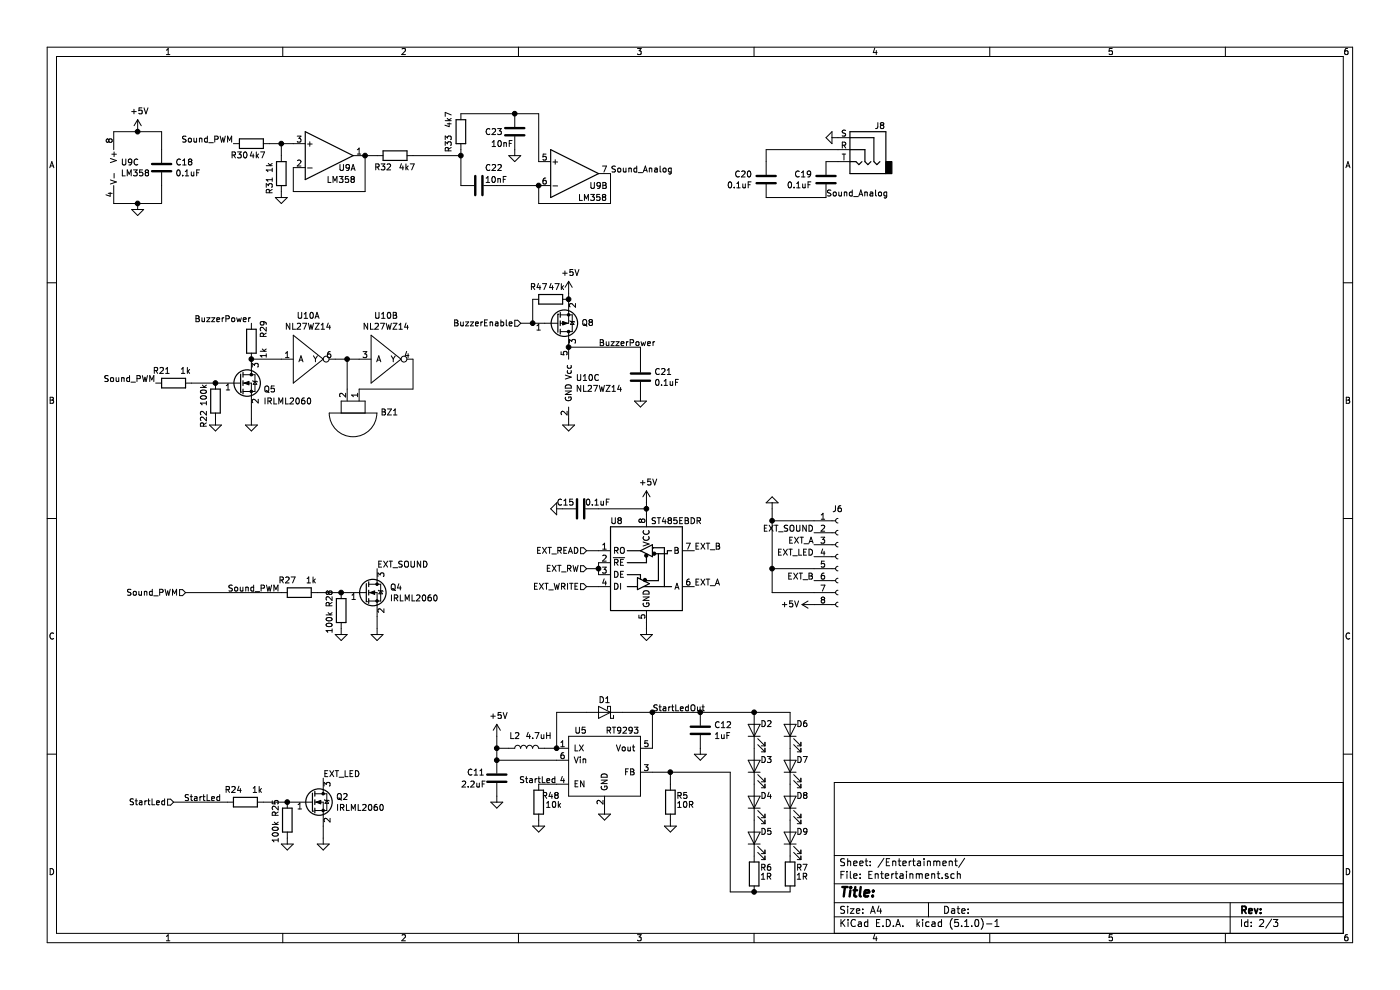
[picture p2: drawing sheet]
EESchema Schematic File Version 4
LIBS:button_v1-cache
EELAYER 29 0
EELAYER END
$Descr A4 11693 8268
encoding utf-8
Sheet 2 3
Title ""
Date ""
Rev ""
Comp ""
Comment1 ""
Comment2 ""
Comment3 ""
Comment4 ""
$EndDescr
$Comp
L Connector:Conn_01x08_Female J6
U 1 1
P 7000 4650
F 0 "J6" H 6950 5050 50  0000 L CNN
F 1 "Conn_01x08_Female" H 7028 4535 50  0001 L CNN
F 2 "Connector_RJ:RJ45_Amphenol_54602-x08_Horizontal" H 7000 4650 50  0001 C CNN
F 3 "~" H 7000 4650 50  0001 C CNN
	1    7000 4650
	1    0    0    -1  
$EndComp
Text Label 6800 4850 2    50   ~ 0
EXT_B
Text Label 6800 4550 2    50   ~ 0
EXT_A
Text Label 6800 4650 2    50   ~ 0
EXT_LED
$Comp
L power:GND #PWR054
U 1 1
P 6450 4250
F 0 "#PWR054" H 6450 4000 50  0001 C CNN
F 1 "GND" H 6455 4077 50  0001 C CNN
F 2 "" H 6450 4250 50  0001 C CNN
F 3 "" H 6450 4250 50  0001 C CNN
	1    6450 4250
	-1   0    0    1   
$EndComp
$Comp
L power:+5V #PWR055
U 1 1
P 6800 5050
F 0 "#PWR055" H 6800 4900 50  0001 C CNN
F 1 "+5V" V 6800 5250 50  0000 C CNN
F 2 "" H 6800 5050 50  0001 C CNN
F 3 "" H 6800 5050 50  0001 C CNN
	1    6800 5050
	0    -1   -1   0   
$EndComp
Wire Wire Line
	6800 4750 6450 4750
Connection ~ 6450 4750
Wire Wire Line
	6450 4950 6450 4750
Wire Wire Line
	6450 4350 6450 4750
Wire Wire Line
	6450 4250 6450 4350
Connection ~ 6450 4350
Wire Wire Line
	6800 4350 6450 4350
Text Label 6800 4450 2    50   ~ 0
EXT_SOUND
Wire Wire Line
	6800 4950 6450 4950
Wire Wire Line
	5400 5250 5400 5200
$Comp
L power:GND #PWR?
U 1 1
P 5400 5250
AR Path="/5D1B414A" Ref="#PWR?"  Part="1" 
AR Path="/5D3754B9/5D1B414A" Ref="#PWR043"  Part="1" 
F 0 "#PWR043" H 5400 5000 50  0001 C CNN
F 1 "GND" H 5405 5077 50  0001 C CNN
F 2 "" H 5400 5250 50  0001 C CNN
F 3 "" H 5400 5250 50  0001 C CNN
	1    5400 5250
	1    0    0    -1  
$EndComp
Text Label 5800 4600 0    50   ~ 0
EXT_B
Wire Wire Line
	5000 4800 5000 4750
$Comp
L power:+5V #PWR?
U 1 1
P 5400 4200
AR Path="/5D1B4155" Ref="#PWR?"  Part="1" 
AR Path="/5D3754B9/5D1B4155" Ref="#PWR042"  Part="1" 
F 0 "#PWR042" H 5400 4050 50  0001 C CNN
F 1 "+5V" H 5415 4373 50  0000 C CNN
F 2 "" H 5400 4200 50  0001 C CNN
F 3 "" H 5400 4200 50  0001 C CNN
	1    5400 4200
	1    0    0    -1  
$EndComp
Text Label 5800 4900 0    50   ~ 0
EXT_A
Wire Wire Line
	5400 4200 5400 4250
Wire Wire Line
	5400 4250 5400 4300
Connection ~ 5400 4250
Wire Wire Line
	5000 4250 5400 4250
$Comp
L power:GND #PWR?
U 1 1
P 4700 4250
AR Path="/5D1B4166" Ref="#PWR?"  Part="1" 
AR Path="/5D3754B9/5D1B4166" Ref="#PWR041"  Part="1" 
F 0 "#PWR041" H 4700 4000 50  0001 C CNN
F 1 "GND" H 4705 4077 50  0001 C CNN
F 2 "" H 4700 4250 50  0001 C CNN
F 3 "" H 4700 4250 50  0001 C CNN
	1    4700 4250
	0    1    1    0   
$EndComp
$Comp
L Device:C C?
U 1 1
P 4850 4250
AR Path="/5D1B416C" Ref="C?"  Part="1" 
AR Path="/5D3754B9/5D1B416C" Ref="C15"  Part="1" 
F 0 "C15" V 4900 4300 50  0000 L CNN
F 1 "0.1uF" V 4900 4000 50  0000 L CNN
F 2 "Capacitor_SMD:C_0805_2012Metric_Pad1.15x1.40mm_HandSolder" H 4888 4100 50  0001 C CNN
F 3 "~" H 4850 4250 50  0001 C CNN
	1    4850 4250
	0    -1   -1   0   
$EndComp
Text HLabel 4900 4600 0    50   Input ~ 0
EXT_READ
$Comp
L Interface_UART:ST485EBDR U?
U 1 1
P 5400 4700
AR Path="/5D1B415B" Ref="U?"  Part="1" 
AR Path="/5D3754B9/5D1B415B" Ref="U8"  Part="1" 
F 0 "U8" H 5150 5050 50  0000 C CNN
F 1 "ST485EBDR" H 5650 5050 50  0000 C CNN
F 2 "Package_SO:SOIC-8_3.9x4.9mm_P1.27mm" H 5400 3800 50  0001 C CNN
F 3 "http://www.st.com/resource/en/datasheet/st485eb.pdf" H 5400 4750 50  0001 C CNN
	1    5400 4700
	1    0    0    -1  
$EndComp
Wire Wire Line
	4900 4600 5000 4600
Text HLabel 4900 4750 0    50   Input ~ 0
EXT_RW
Wire Wire Line
	4900 4750 5000 4750
Connection ~ 5000 4750
Wire Wire Line
	5000 4750 5000 4700
Text HLabel 4900 4900 0    50   Input ~ 0
EXT_WRITE
Wire Wire Line
	4900 4900 5000 4900
$Comp
L Transistor_FET:IRLML2060 Q?
U 1 1
P 2600 6700
AR Path="/5D20EC08" Ref="Q?"  Part="1" 
AR Path="/5D3754B9/5D20EC08" Ref="Q2"  Part="1" 
F 0 "Q2" H 2806 6746 50  0000 L CNN
F 1 "IRLML2060" H 2806 6655 50  0000 L CNN
F 2 "Package_TO_SOT_SMD:SOT-23" H 2800 6625 50  0001 L CIN
F 3 "https://www.infineon.com/dgdl/irlml2060pbf.pdf?fileId=5546d462533600a401535664b7fb25ee" H 2600 6700 50  0001 L CNN
	1    2600 6700
	1    0    0    -1  
$EndComp
$Comp
L Device:R R?
U 1 1
P 2400 6850
AR Path="/5D20EC0E" Ref="R?"  Part="1" 
AR Path="/5D3754B9/5D20EC0E" Ref="R25"  Part="1" 
F 0 "R25" V 2300 6750 50  0000 C CNN
F 1 "100k" V 2300 6950 50  0000 C CNN
F 2 "Resistor_SMD:R_0805_2012Metric_Pad1.15x1.40mm_HandSolder" V 2330 6850 50  0001 C CNN
F 3 "~" H 2400 6850 50  0001 C CNN
	1    2400 6850
	1    0    0    1   
$EndComp
$Comp
L power:GND #PWR?
U 1 1
P 2400 7000
AR Path="/5D20EC14" Ref="#PWR?"  Part="1" 
AR Path="/5D3754B9/5D20EC14" Ref="#PWR046"  Part="1" 
F 0 "#PWR046" H 2400 6750 50  0001 C CNN
F 1 "GND" H 2405 6827 50  0001 C CNN
F 2 "" H 2400 7000 50  0001 C CNN
F 3 "" H 2400 7000 50  0001 C CNN
	1    2400 7000
	1    0    0    -1  
$EndComp
$Comp
L power:GND #PWR?
U 1 1
P 2700 7000
AR Path="/5D20EC1A" Ref="#PWR?"  Part="1" 
AR Path="/5D3754B9/5D20EC1A" Ref="#PWR047"  Part="1" 
F 0 "#PWR047" H 2700 6750 50  0001 C CNN
F 1 "GND" H 2705 6827 50  0001 C CNN
F 2 "" H 2700 7000 50  0001 C CNN
F 3 "" H 2700 7000 50  0001 C CNN
	1    2700 7000
	1    0    0    -1  
$EndComp
Wire Wire Line
	2700 6900 2700 7000
$Comp
L Device:R R?
U 1 1
P 2050 6700
AR Path="/5D20EC21" Ref="R?"  Part="1" 
AR Path="/5D3754B9/5D20EC21" Ref="R24"  Part="1" 
F 0 "R24" V 2150 6600 50  0000 C CNN
F 1 "1k" V 2150 6800 50  0000 C CNN
F 2 "Resistor_SMD:R_0805_2012Metric_Pad1.15x1.40mm_HandSolder" V 1980 6700 50  0001 C CNN
F 3 "~" H 2050 6700 50  0001 C CNN
	1    2050 6700
	0    1    -1   0   
$EndComp
Connection ~ 2400 6700
Wire Wire Line
	2200 6700 2400 6700
Text Label 2700 6500 0    50   ~ 0
EXT_LED
Text HLabel 1450 6700 0    50   Input ~ 0
StartLed
Wire Wire Line
	1900 6700 1450 6700
$Comp
L Transistor_FET:IRLML2060 Q?
U 1 1
P 3050 4950
AR Path="/5D233C9C" Ref="Q?"  Part="1" 
AR Path="/5D3754B9/5D233C9C" Ref="Q4"  Part="1" 
F 0 "Q4" H 3256 4996 50  0000 L CNN
F 1 "IRLML2060" H 3256 4905 50  0000 L CNN
F 2 "Package_TO_SOT_SMD:SOT-23" H 3250 4875 50  0001 L CIN
F 3 "https://www.infineon.com/dgdl/irlml2060pbf.pdf?fileId=5546d462533600a401535664b7fb25ee" H 3050 4950 50  0001 L CNN
	1    3050 4950
	1    0    0    -1  
$EndComp
$Comp
L Device:R R?
U 1 1
P 2850 5100
AR Path="/5D233CA2" Ref="R?"  Part="1" 
AR Path="/5D3754B9/5D233CA2" Ref="R28"  Part="1" 
F 0 "R28" V 2750 5000 50  0000 C CNN
F 1 "100k" V 2750 5200 50  0000 C CNN
F 2 "Resistor_SMD:R_0805_2012Metric_Pad1.15x1.40mm_HandSolder" V 2780 5100 50  0001 C CNN
F 3 "~" H 2850 5100 50  0001 C CNN
	1    2850 5100
	1    0    0    1   
$EndComp
$Comp
L power:GND #PWR?
U 1 1
P 2850 5250
AR Path="/5D233CA8" Ref="#PWR?"  Part="1" 
AR Path="/5D3754B9/5D233CA8" Ref="#PWR056"  Part="1" 
F 0 "#PWR056" H 2850 5000 50  0001 C CNN
F 1 "GND" H 2855 5077 50  0001 C CNN
F 2 "" H 2850 5250 50  0001 C CNN
F 3 "" H 2850 5250 50  0001 C CNN
	1    2850 5250
	1    0    0    -1  
$EndComp
$Comp
L power:GND #PWR?
U 1 1
P 3150 5250
AR Path="/5D233CAE" Ref="#PWR?"  Part="1" 
AR Path="/5D3754B9/5D233CAE" Ref="#PWR057"  Part="1" 
F 0 "#PWR057" H 3150 5000 50  0001 C CNN
F 1 "GND" H 3155 5077 50  0001 C CNN
F 2 "" H 3150 5250 50  0001 C CNN
F 3 "" H 3150 5250 50  0001 C CNN
	1    3150 5250
	1    0    0    -1  
$EndComp
Wire Wire Line
	3150 5150 3150 5250
Text Label 3150 4750 0    50   ~ 0
EXT_SOUND
$Comp
L Device:R R?
U 1 1
P 2500 4950
AR Path="/5D233CB6" Ref="R?"  Part="1" 
AR Path="/5D3754B9/5D233CB6" Ref="R27"  Part="1" 
F 0 "R27" V 2600 4850 50  0000 C CNN
F 1 "1k" V 2600 5050 50  0000 C CNN
F 2 "Resistor_SMD:R_0805_2012Metric_Pad1.15x1.40mm_HandSolder" V 2430 4950 50  0001 C CNN
F 3 "~" H 2500 4950 50  0001 C CNN
	1    2500 4950
	0    1    -1   0   
$EndComp
Connection ~ 2850 4950
Wire Wire Line
	2650 4950 2850 4950
Text HLabel 1550 4950 0    50   Input ~ 0
Sound_PWM
Wire Wire Line
	2350 4950 1550 4950
$Comp
L Device:R R?
U 1 1
P 1800 3350
AR Path="/5D3186E2" Ref="R?"  Part="1" 
AR Path="/5D3754B9/5D3186E2" Ref="R22"  Part="1" 
F 0 "R22" V 1700 3500 50  0000 C CNN
F 1 "100k" V 1700 3300 50  0000 C CNN
F 2 "Resistor_SMD:R_0805_2012Metric_Pad1.15x1.40mm_HandSolder" V 1730 3350 50  0001 C CNN
F 3 "~" H 1800 3350 50  0001 C CNN
	1    1800 3350
	1    0    0    1   
$EndComp
Wire Wire Line
	1600 3200 1800 3200
$Comp
L power:GND #PWR?
U 1 1
P 1800 3500
AR Path="/5D3186E9" Ref="#PWR?"  Part="1" 
AR Path="/5D3754B9/5D3186E9" Ref="#PWR058"  Part="1" 
F 0 "#PWR058" H 1800 3250 50  0001 C CNN
F 1 "GND" H 1805 3327 50  0001 C CNN
F 2 "" H 1800 3500 50  0001 C CNN
F 3 "" H 1800 3500 50  0001 C CNN
	1    1800 3500
	1    0    0    -1  
$EndComp
Text Label 1300 3200 2    50   ~ 0
Sound_PWM
$Comp
L Device:R R?
U 1 1
P 1450 3200
AR Path="/5D3186F0" Ref="R?"  Part="1" 
AR Path="/5D3754B9/5D3186F0" Ref="R21"  Part="1" 
F 0 "R21" V 1550 3100 50  0000 C CNN
F 1 "1k" V 1550 3300 50  0000 C CNN
F 2 "Resistor_SMD:R_0805_2012Metric_Pad1.15x1.40mm_HandSolder" V 1380 3200 50  0001 C CNN
F 3 "~" H 1450 3200 50  0001 C CNN
	1    1450 3200
	0    1    -1   0   
$EndComp
Connection ~ 1800 3200
$Comp
L Transistor_FET:IRLML2060 Q?
U 1 1
P 2000 3200
AR Path="/5D3186F7" Ref="Q?"  Part="1" 
AR Path="/5D3754B9/5D3186F7" Ref="Q5"  Part="1" 
F 0 "Q5" H 2200 3150 50  0000 L CNN
F 1 "IRLML2060" H 2200 3050 50  0000 L CNN
F 2 "Package_TO_SOT_SMD:SOT-23" H 2200 3125 50  0001 L CIN
F 3 "https://www.infineon.com/dgdl/irlml2060pbf.pdf?fileId=5546d462533600a401535664b7fb25ee" H 2000 3200 50  0001 L CNN
	1    2000 3200
	1    0    0    -1  
$EndComp
$Comp
L power:GND #PWR?
U 1 1
P 2100 3500
AR Path="/5D3186FD" Ref="#PWR?"  Part="1" 
AR Path="/5D3754B9/5D3186FD" Ref="#PWR060"  Part="1" 
F 0 "#PWR060" H 2100 3250 50  0001 C CNN
F 1 "GND" H 2105 3327 50  0001 C CNN
F 2 "" H 2100 3500 50  0001 C CNN
F 3 "" H 2100 3500 50  0001 C CNN
	1    2100 3500
	1    0    0    -1  
$EndComp
Wire Wire Line
	2100 3400 2100 3500
$Comp
L Device:R R?
U 1 1
P 2100 2850
AR Path="/5D318704" Ref="R?"  Part="1" 
AR Path="/5D3754B9/5D318704" Ref="R29"  Part="1" 
F 0 "R29" V 2200 2750 50  0000 C CNN
F 1 "1k" V 2200 2950 50  0000 C CNN
F 2 "Resistor_SMD:R_0805_2012Metric_Pad1.15x1.40mm_HandSolder" V 2030 2850 50  0001 C CNN
F 3 "~" H 2100 2850 50  0001 C CNN
	1    2100 2850
	1    0    0    1   
$EndComp
$Comp
L brbuttonsystem:NL27WZ14 U?
U 1 1
P 2450 2800
AR Path="/5D318710" Ref="U?"  Part="1" 
AR Path="/5D3754B9/5D318710" Ref="U10"  Part="1" 
F 0 "U10" H 2575 2965 50  0000 C CNN
F 1 "NL27WZ14" H 2575 2874 50  0000 C CNN
F 2 "Package_TO_SOT_SMD:SOT-23-6_Handsoldering" H 2450 2800 50  0001 C CNN
F 3 "" H 2450 2800 50  0001 C CNN
	1    2450 2800
	1    0    0    -1  
$EndComp
$Comp
L brbuttonsystem:NL27WZ14 U?
U 3 1
P 4750 2900
AR Path="/5D318716" Ref="U?"  Part="3" 
AR Path="/5D3754B9/5D318716" Ref="U10"  Part="3" 
F 0 "U10" H 4808 2646 50  0000 L CNN
F 1 "NL27WZ14" H 4808 2555 50  0000 L CNN
F 2 "Package_TO_SOT_SMD:SOT-23-6_Handsoldering" H 4750 2900 50  0001 C CNN
F 3 "" H 4750 2900 50  0001 C CNN
	3    4750 2900
	1    0    0    -1  
$EndComp
Connection ~ 2100 3000
Wire Wire Line
	2100 3000 2350 3000
Wire Wire Line
	2800 3000 2900 3000
$Comp
L power:+5V #PWR?
U 1 1
P 4750 2450
AR Path="/5D31871F" Ref="#PWR?"  Part="1" 
AR Path="/5D3754B9/5D31871F" Ref="#PWR061"  Part="1" 
F 0 "#PWR061" H 4750 2300 50  0001 C CNN
F 1 "+5V" H 4765 2623 50  0000 C CNN
F 2 "" H 4750 2450 50  0001 C CNN
F 3 "" H 4750 2450 50  0001 C CNN
	1    4750 2450
	1    0    0    -1  
$EndComp
$Comp
L power:GND #PWR?
U 1 1
P 4750 3500
AR Path="/5D318725" Ref="#PWR?"  Part="1" 
AR Path="/5D3754B9/5D318725" Ref="#PWR062"  Part="1" 
F 0 "#PWR062" H 4750 3250 50  0001 C CNN
F 1 "GND" H 4755 3327 50  0001 C CNN
F 2 "" H 4750 3500 50  0001 C CNN
F 3 "" H 4750 3500 50  0001 C CNN
	1    4750 3500
	1    0    0    -1  
$EndComp
Wire Wire Line
	2900 3250 2900 3000
Connection ~ 2900 3000
Wire Wire Line
	2900 3000 3000 3000
Wire Wire Line
	3000 3250 3450 3250
Wire Wire Line
	3450 3250 3450 3000
$Comp
L Device:C C?
U 1 1
P 5350 3150
AR Path="/5D318730" Ref="C?"  Part="1" 
AR Path="/5D3754B9/5D318730" Ref="C21"  Part="1" 
F 0 "C21" H 5465 3196 50  0000 L CNN
F 1 "0.1uF" H 5465 3105 50  0000 L CNN
F 2 "Capacitor_SMD:C_0805_2012Metric_Pad1.15x1.40mm_HandSolder" H 5388 3000 50  0001 C CNN
F 3 "~" H 5350 3150 50  0001 C CNN
	1    5350 3150
	1    0    0    -1  
$EndComp
$Comp
L power:GND #PWR?
U 1 1
P 5350 3300
AR Path="/5D31873C" Ref="#PWR?"  Part="1" 
AR Path="/5D3754B9/5D31873C" Ref="#PWR064"  Part="1" 
F 0 "#PWR064" H 5350 3050 50  0001 C CNN
F 1 "GND" H 5355 3127 50  0001 C CNN
F 2 "" H 5350 3300 50  0001 C CNN
F 3 "" H 5350 3300 50  0001 C CNN
	1    5350 3300
	1    0    0    -1  
$EndComp
$Comp
L MyModules:MyBuzzer BZ?
U 1 1
P 3150 3350
AR Path="/5D318742" Ref="BZ?"  Part="1" 
AR Path="/5D3754B9/5D318742" Ref="BZ1"  Part="1" 
F 0 "BZ1" V 3242 3378 50  0000 L CNN
F 1 "MyBuzzer" V 3287 3378 50  0001 L CNN
F 2 "MyModules:buzz17" H 3150 3350 50  0001 C CNN
F 3 "" H 3150 3350 50  0001 C CNN
	1    3150 3350
	0    1    1    0   
$EndComp
$Comp
L brbuttonsystem:NL27WZ14 U?
U 2 1
P 3100 2800
AR Path="/5D318748" Ref="U?"  Part="2" 
AR Path="/5D3754B9/5D318748" Ref="U10"  Part="2" 
F 0 "U10" H 3225 2965 50  0000 C CNN
F 1 "NL27WZ14" H 3225 2874 50  0000 C CNN
F 2 "Package_TO_SOT_SMD:SOT-23-6_Handsoldering" H 3100 2800 50  0001 C CNN
F 3 "" H 3100 2800 50  0001 C CNN
	2    3100 2800
	1    0    0    -1  
$EndComp
Text Label 1900 4950 0    50   ~ 0
Sound_PWM
Text Label 5450 5950 0    50   ~ 0
StartLedOut
$Comp
L Device:LED D?
U 1 1
P 6300 6700
AR Path="/5D4050AD" Ref="D?"  Part="1" 
AR Path="/5D3754B9/5D4050AD" Ref="D4"  Part="1" 
F 0 "D4" V 6350 6650 50  0000 R CNN
F 1 "LED" V 6248 6583 50  0001 R CNN
F 2 "LED_THT:LED_D5.0mm" H 6300 6700 50  0001 C CNN
F 3 "~" H 6300 6700 50  0001 C CNN
	1    6300 6700
	0    -1   -1   0   
$EndComp
$Comp
L Device:LED D?
U 1 1
P 6300 7000
AR Path="/5D4050B3" Ref="D?"  Part="1" 
AR Path="/5D3754B9/5D4050B3" Ref="D5"  Part="1" 
F 0 "D5" V 6350 6950 50  0000 R CNN
F 1 "LED" V 6248 6883 50  0001 R CNN
F 2 "LED_THT:LED_D5.0mm" H 6300 7000 50  0001 C CNN
F 3 "~" H 6300 7000 50  0001 C CNN
	1    6300 7000
	0    -1   -1   0   
$EndComp
$Comp
L Device:LED D?
U 1 1
P 6600 7000
AR Path="/5D4050B9" Ref="D?"  Part="1" 
AR Path="/5D3754B9/5D4050B9" Ref="D9"  Part="1" 
F 0 "D9" V 6650 6950 50  0000 R CNN
F 1 "LED" V 6548 6883 50  0001 R CNN
F 2 "LED_THT:LED_D5.0mm" H 6600 7000 50  0001 C CNN
F 3 "~" H 6600 7000 50  0001 C CNN
	1    6600 7000
	0    -1   -1   0   
$EndComp
$Comp
L Device:LED D?
U 1 1
P 6600 6700
AR Path="/5D4050BF" Ref="D?"  Part="1" 
AR Path="/5D3754B9/5D4050BF" Ref="D8"  Part="1" 
F 0 "D8" V 6650 6650 50  0000 R CNN
F 1 "LED" V 6548 6583 50  0001 R CNN
F 2 "LED_THT:LED_D5.0mm" H 6600 6700 50  0001 C CNN
F 3 "~" H 6600 6700 50  0001 C CNN
	1    6600 6700
	0    -1   -1   0   
$EndComp
$Comp
L Device:LED D?
U 1 1
P 6600 6400
AR Path="/5D4050C5" Ref="D?"  Part="1" 
AR Path="/5D3754B9/5D4050C5" Ref="D7"  Part="1" 
F 0 "D7" V 6650 6350 50  0000 R CNN
F 1 "LED" V 6548 6283 50  0001 R CNN
F 2 "LED_THT:LED_D5.0mm" H 6600 6400 50  0001 C CNN
F 3 "~" H 6600 6400 50  0001 C CNN
	1    6600 6400
	0    -1   -1   0   
$EndComp
$Comp
L Device:LED D?
U 1 1
P 6300 6400
AR Path="/5D4050CB" Ref="D?"  Part="1" 
AR Path="/5D3754B9/5D4050CB" Ref="D3"  Part="1" 
F 0 "D3" V 6350 6350 50  0000 R CNN
F 1 "LED" V 6248 6283 50  0001 R CNN
F 2 "LED_THT:LED_D5.0mm" H 6300 6400 50  0001 C CNN
F 3 "~" H 6300 6400 50  0001 C CNN
	1    6300 6400
	0    -1   -1   0   
$EndComp
$Comp
L Device:LED D?
U 1 1
P 6600 6100
AR Path="/5D4050D1" Ref="D?"  Part="1" 
AR Path="/5D3754B9/5D4050D1" Ref="D6"  Part="1" 
F 0 "D6" V 6650 6050 50  0000 R CNN
F 1 "LED" V 6548 5983 50  0001 R CNN
F 2 "LED_THT:LED_D5.0mm" H 6600 6100 50  0001 C CNN
F 3 "~" H 6600 6100 50  0001 C CNN
	1    6600 6100
	0    -1   -1   0   
$EndComp
$Comp
L power:GND #PWR?
U 1 1
P 5600 6850
AR Path="/5D4050D7" Ref="#PWR?"  Part="1" 
AR Path="/5D3754B9/5D4050D7" Ref="#PWR022"  Part="1" 
F 0 "#PWR022" H 5600 6600 50  0001 C CNN
F 1 "GND" H 5605 6677 50  0001 C CNN
F 2 "" H 5600 6850 50  0001 C CNN
F 3 "" H 5600 6850 50  0001 C CNN
	1    5600 6850
	1    0    0    -1  
$EndComp
Wire Wire Line
	5600 6450 5450 6450
Wire Wire Line
	5600 6550 5600 6450
$Comp
L Device:R R?
U 1 1
P 5600 6700
AR Path="/5D4050DF" Ref="R?"  Part="1" 
AR Path="/5D3754B9/5D4050DF" Ref="R5"  Part="1" 
F 0 "R5" H 5700 6650 50  0000 C CNN
F 1 "10R" H 5725 6725 50  0000 C CNN
F 2 "Resistor_SMD:R_0805_2012Metric_Pad1.15x1.40mm_HandSolder" V 5530 6700 50  0001 C CNN
F 3 "~" H 5600 6700 50  0001 C CNN
	1    5600 6700
	1    0    0    1   
$EndComp
Connection ~ 5600 6450
Wire Wire Line
	6100 6450 5600 6450
Wire Wire Line
	6100 7450 6100 6450
$Comp
L Device:R R?
U 1 1
P 6600 7300
AR Path="/5D4050E8" Ref="R?"  Part="1" 
AR Path="/5D3754B9/5D4050E8" Ref="R7"  Part="1" 
F 0 "R7" H 6700 7250 50  0000 C CNN
F 1 "1R" H 6700 7325 50  0000 C CNN
F 2 "Resistor_SMD:R_0805_2012Metric_Pad1.15x1.40mm_HandSolder" V 6530 7300 50  0001 C CNN
F 3 "~" H 6600 7300 50  0001 C CNN
	1    6600 7300
	1    0    0    1   
$EndComp
Wire Wire Line
	6300 7450 6600 7450
Wire Wire Line
	6100 7450 6300 7450
Connection ~ 6300 7450
$Comp
L Device:R R?
U 1 1
P 6300 7300
AR Path="/5D4050F1" Ref="R?"  Part="1" 
AR Path="/5D3754B9/5D4050F1" Ref="R6"  Part="1" 
F 0 "R6" H 6400 7250 50  0000 C CNN
F 1 "1R" H 6400 7325 50  0000 C CNN
F 2 "Resistor_SMD:R_0805_2012Metric_Pad1.15x1.40mm_HandSolder" V 6230 7300 50  0001 C CNN
F 3 "~" H 6300 7300 50  0001 C CNN
	1    6300 7300
	1    0    0    1   
$EndComp
Wire Wire Line
	6600 5950 6300 5950
Connection ~ 6300 5950
$Comp
L Device:LED D?
U 1 1
P 6300 6100
AR Path="/5D4050F9" Ref="D?"  Part="1" 
AR Path="/5D3754B9/5D4050F9" Ref="D2"  Part="1" 
F 0 "D2" V 6350 6050 50  0000 R CNN
F 1 "LED" V 6248 5983 50  0001 R CNN
F 2 "LED_THT:LED_D5.0mm" H 6300 6100 50  0001 C CNN
F 3 "~" H 6300 6100 50  0001 C CNN
	1    6300 6100
	0    -1   -1   0   
$EndComp
Text Label 4650 6550 2    50   ~ 0
StartLed
$Comp
L power:GND #PWR?
U 1 1
P 5850 6250
AR Path="/5D405100" Ref="#PWR?"  Part="1" 
AR Path="/5D3754B9/5D405100" Ref="#PWR023"  Part="1" 
F 0 "#PWR023" H 5850 6000 50  0001 C CNN
F 1 "GND" H 5855 6077 50  0001 C CNN
F 2 "" H 5850 6250 50  0001 C CNN
F 3 "" H 5850 6250 50  0001 C CNN
	1    5850 6250
	1    0    0    -1  
$EndComp
$Comp
L power:GND #PWR?
U 1 1
P 4150 6650
AR Path="/5D405106" Ref="#PWR?"  Part="1" 
AR Path="/5D3754B9/5D405106" Ref="#PWR020"  Part="1" 
F 0 "#PWR020" H 4150 6400 50  0001 C CNN
F 1 "GND" H 4155 6477 50  0001 C CNN
F 2 "" H 4150 6650 50  0001 C CNN
F 3 "" H 4150 6650 50  0001 C CNN
	1    4150 6650
	1    0    0    -1  
$EndComp
$Comp
L power:GND #PWR?
U 1 1
P 5050 6750
AR Path="/5D40510C" Ref="#PWR?"  Part="1" 
AR Path="/5D3754B9/5D40510C" Ref="#PWR021"  Part="1" 
F 0 "#PWR021" H 5050 6500 50  0001 C CNN
F 1 "GND" H 5055 6577 50  0001 C CNN
F 2 "" H 5050 6750 50  0001 C CNN
F 3 "" H 5050 6750 50  0001 C CNN
	1    5050 6750
	1    0    0    -1  
$EndComp
Wire Wire Line
	6300 5950 5850 5950
Wire Wire Line
	5850 5950 5450 5950
Connection ~ 5850 5950
$Comp
L Device:C C?
U 1 1
P 5850 6100
AR Path="/5D405115" Ref="C?"  Part="1" 
AR Path="/5D3754B9/5D405115" Ref="C12"  Part="1" 
F 0 "C12" H 5965 6146 50  0000 L CNN
F 1 "1uF" H 5965 6055 50  0000 L CNN
F 2 "Capacitor_SMD:C_0805_2012Metric_Pad1.15x1.40mm_HandSolder" H 5888 5950 50  0001 C CNN
F 3 "~" H 5850 6100 50  0001 C CNN
	1    5850 6100
	1    0    0    -1  
$EndComp
$Comp
L Device:C C?
U 1 1
P 4150 6500
AR Path="/5D40511B" Ref="C?"  Part="1" 
AR Path="/5D3754B9/5D40511B" Ref="C11"  Part="1" 
F 0 "C11" H 3900 6550 50  0000 L CNN
F 1 "2.2uF" H 3850 6450 50  0000 L CNN
F 2 "Capacitor_SMD:C_0805_2012Metric_Pad1.15x1.40mm_HandSolder" H 4188 6350 50  0001 C CNN
F 3 "~" H 4150 6500 50  0001 C CNN
	1    4150 6500
	1    0    0    -1  
$EndComp
Wire Wire Line
	4150 6250 4150 6350
Wire Wire Line
	4250 6250 4150 6250
Connection ~ 4150 6250
Wire Wire Line
	4150 6150 4150 6250
$Comp
L power:+5V #PWR?
U 1 1
P 4150 6150
AR Path="/5D405125" Ref="#PWR?"  Part="1" 
AR Path="/5D3754B9/5D405125" Ref="#PWR019"  Part="1" 
F 0 "#PWR019" H 4150 6000 50  0001 C CNN
F 1 "+5V" H 4165 6323 50  0000 C CNN
F 2 "" H 4150 6150 50  0001 C CNN
F 3 "" H 4150 6150 50  0001 C CNN
	1    4150 6150
	1    0    0    -1  
$EndComp
Connection ~ 4150 6350
Wire Wire Line
	4650 6350 4150 6350
Wire Wire Line
	5450 5950 5450 6250
Connection ~ 5450 5950
Wire Wire Line
	5200 5950 5450 5950
Wire Wire Line
	4550 6250 4650 6250
Wire Wire Line
	4650 5950 4650 6250
Wire Wire Line
	4900 5950 4650 5950
$Comp
L Device:D_Schottky D?
U 1 1
P 5050 5950
AR Path="/5D405133" Ref="D?"  Part="1" 
AR Path="/5D3754B9/5D405133" Ref="D1"  Part="1" 
F 0 "D1" H 5050 5850 50  0000 C CNN
F 1 "STPS1L30A" H 5050 5825 50  0001 C CNN
F 2 "Diode_SMD:D_SMA_Handsoldering" H 5050 5950 50  0001 C CNN
F 3 "~" H 5050 5950 50  0001 C CNN
	1    5050 5950
	-1   0    0    1   
$EndComp
$Comp
L Device:L L?
U 1 1
P 4400 6250
AR Path="/5D405139" Ref="L?"  Part="1" 
AR Path="/5D3754B9/5D405139" Ref="L2"  Part="1" 
F 0 "L2" V 4500 6350 50  0000 C CNN
F 1 "4.7uH" V 4500 6150 50  0000 C CNN
F 2 "Inductor_SMD:L_0805_2012Metric_Pad1.15x1.40mm_HandSolder" H 4400 6250 50  0001 C CNN
F 3 "~" H 4400 6250 50  0001 C CNN
	1    4400 6250
	0    -1   -1   0   
$EndComp
Connection ~ 4650 6250
$Comp
L brbuttonsystem:RT9293 U?
U 1 1
P 4750 6150
AR Path="/5D405140" Ref="U?"  Part="1" 
AR Path="/5D3754B9/5D405140" Ref="U5"  Part="1" 
F 0 "U5" H 4850 6200 50  0000 C CNN
F 1 "RT9293" H 5200 6200 50  0000 C CNN
F 2 "Package_TO_SOT_SMD:SOT-23-6_Handsoldering" H 4750 6150 50  0001 C CNN
F 3 "" H 4750 6150 50  0001 C CNN
	1    4750 6150
	1    0    0    -1  
$EndComp
Text Label 1850 6700 2    50   ~ 0
StartLed
Text Label 6900 1650 0    50   ~ 0
Sound_Analog
Wire Wire Line
	6900 1650 6400 1650
Wire Wire Line
	6900 1350 7000 1350
Wire Wire Line
	6400 1250 6400 1350
Wire Wire Line
	7000 1250 6400 1250
$Comp
L Device:C C?
U 1 1
P 6400 1500
AR Path="/5D2A881C" Ref="C?"  Part="1" 
AR Path="/5D3754B9/5D2A881C" Ref="C20"  Part="1" 
F 0 "C20" H 6515 1546 50  0000 L CNN
F 1 "0.1uF" H 6515 1455 50  0000 L CNN
F 2 "Capacitor_SMD:C_0805_2012Metric_Pad1.15x1.40mm_HandSolder" H 6438 1350 50  0001 C CNN
F 3 "~" H 6400 1500 50  0001 C CNN
	1    6400 1500
	-1   0    0    -1  
$EndComp
$Comp
L Device:C C?
U 1 1
P 6900 1500
AR Path="/5D2A8822" Ref="C?"  Part="1" 
AR Path="/5D3754B9/5D2A8822" Ref="C19"  Part="1" 
F 0 "C19" H 7015 1546 50  0000 L CNN
F 1 "0.1uF" H 7015 1455 50  0000 L CNN
F 2 "Capacitor_SMD:C_0805_2012Metric_Pad1.15x1.40mm_HandSolder" H 6938 1350 50  0001 C CNN
F 3 "~" H 6900 1500 50  0001 C CNN
	1    6900 1500
	-1   0    0    -1  
$EndComp
$Comp
L power:GND #PWR?
U 1 1
P 7000 1150
AR Path="/5D2A8828" Ref="#PWR?"  Part="1" 
AR Path="/5D3754B9/5D2A8828" Ref="#PWR0101"  Part="1" 
F 0 "#PWR0101" H 7000 900 50  0001 C CNN
F 1 "GND" H 7005 977 50  0001 C CNN
F 2 "" H 7000 1150 50  0001 C CNN
F 3 "" H 7000 1150 50  0001 C CNN
	1    7000 1150
	0    1    -1   0   
$EndComp
$Comp
L Connector:AudioJack3 J?
U 1 1
P 7200 1250
AR Path="/5D2A882E" Ref="J?"  Part="1" 
AR Path="/5D3754B9/5D2A882E" Ref="J8"  Part="1" 
F 0 "J8" H 7050 1450 50  0000 C CNN
F 1 "AudioJack3" H 7182 1484 50  0001 C CNN
F 2 "MyConnectors:PJ-001-H" H 7200 1250 50  0001 C CNN
F 3 "~" H 7200 1250 50  0001 C CNN
	1    7200 1250
	-1   0    0    -1  
$EndComp
Wire Wire Line
	3450 1300 3850 1300
$Comp
L Device:C C?
U 1 1
P 4300 1100
AR Path="/5D3B3ADE" Ref="C?"  Part="1" 
AR Path="/5D3754B9/5D3B3ADE" Ref="C23"  Part="1" 
F 0 "C23" H 4050 1100 50  0000 L CNN
F 1 "10nF" H 4100 1000 50  0000 L CNN
F 2 "Capacitor_SMD:C_0805_2012Metric_Pad1.15x1.40mm_HandSolder" H 4338 950 50  0001 C CNN
F 3 "~" H 4300 1100 50  0001 C CNN
	1    4300 1100
	1    0    0    -1  
$EndComp
$Comp
L Device:R R?
U 1 1
P 3850 1100
AR Path="/5D3B3AE4" Ref="R?"  Part="1" 
AR Path="/5D3754B9/5D3B3AE4" Ref="R33"  Part="1" 
F 0 "R33" V 3950 1200 50  0000 C CNN
F 1 "4k7" V 3950 1000 50  0000 C CNN
F 2 "Resistor_SMD:R_0805_2012Metric_Pad1.15x1.40mm_HandSolder" V 3780 1100 50  0001 C CNN
F 3 "~" H 3850 1100 50  0001 C CNN
	1    3850 1100
	-1   0    0    1   
$EndComp
Wire Wire Line
	3850 950  4300 950 
Wire Wire Line
	4500 950  4500 1350
Connection ~ 4300 950 
Wire Wire Line
	4300 950  4500 950 
Wire Wire Line
	3850 1300 3850 1550
Connection ~ 3850 1300
Wire Wire Line
	3850 1250 3850 1300
Wire Wire Line
	4500 1550 4150 1550
Wire Wire Line
	5100 1700 5100 1450
Wire Wire Line
	4500 1700 5100 1700
Wire Wire Line
	4500 1550 4500 1700
$Comp
L Device:C C?
U 1 1
P 4000 1550
AR Path="/5D3B3AF5" Ref="C?"  Part="1" 
AR Path="/5D3754B9/5D3B3AF5" Ref="C22"  Part="1" 
F 0 "C22" V 3850 1600 50  0000 L CNN
F 1 "10nF" V 3950 1600 50  0000 L CNN
F 2 "Capacitor_SMD:C_0805_2012Metric_Pad1.15x1.40mm_HandSolder" H 4038 1400 50  0001 C CNN
F 3 "~" H 4000 1550 50  0001 C CNN
	1    4000 1550
	0    1    1    0   
$EndComp
Wire Wire Line
	3150 1300 3050 1300
$Comp
L power:GND #PWR?
U 1 1
P 4300 1250
AR Path="/5D3B3AFC" Ref="#PWR?"  Part="1" 
AR Path="/5D3754B9/5D3B3AFC" Ref="#PWR0102"  Part="1" 
F 0 "#PWR0102" H 4300 1000 50  0001 C CNN
F 1 "GND" H 4305 1077 50  0001 C CNN
F 2 "" H 4300 1250 50  0001 C CNN
F 3 "" H 4300 1250 50  0001 C CNN
	1    4300 1250
	1    0    0    -1  
$EndComp
$Comp
L power:GND #PWR?
U 1 1
P 2350 1600
AR Path="/5D3B3B02" Ref="#PWR?"  Part="1" 
AR Path="/5D3754B9/5D3B3B02" Ref="#PWR0103"  Part="1" 
F 0 "#PWR0103" H 2350 1350 50  0001 C CNN
F 1 "GND" H 2355 1427 50  0001 C CNN
F 2 "" H 2350 1600 50  0001 C CNN
F 3 "" H 2350 1600 50  0001 C CNN
	1    2350 1600
	1    0    0    -1  
$EndComp
$Comp
L Device:R R?
U 1 1
P 3300 1300
AR Path="/5D3B3B08" Ref="R?"  Part="1" 
AR Path="/5D3754B9/5D3B3B08" Ref="R32"  Part="1" 
F 0 "R32" V 3200 1200 50  0000 C CNN
F 1 "4k7" V 3200 1400 50  0000 C CNN
F 2 "Resistor_SMD:R_0805_2012Metric_Pad1.15x1.40mm_HandSolder" V 3230 1300 50  0001 C CNN
F 3 "~" H 3300 1300 50  0001 C CNN
	1    3300 1300
	0    1    -1   0   
$EndComp
Wire Wire Line
	2350 1200 2250 1200
Wire Wire Line
	2350 1300 2350 1200
Connection ~ 2350 1200
Wire Wire Line
	2450 1200 2350 1200
$Comp
L Device:R R?
U 1 1
P 2350 1450
AR Path="/5D3B3B12" Ref="R?"  Part="1" 
AR Path="/5D3754B9/5D3B3B12" Ref="R31"  Part="1" 
F 0 "R31" V 2250 1550 50  0000 C CNN
F 1 "1k" V 2250 1400 50  0000 C CNN
F 2 "Resistor_SMD:R_0805_2012Metric_Pad1.15x1.40mm_HandSolder" V 2280 1450 50  0001 C CNN
F 3 "~" H 2350 1450 50  0001 C CNN
	1    2350 1450
	1    0    0    1   
$EndComp
$Comp
L Device:R R?
U 1 1
P 2100 1200
AR Path="/5D3B3B18" Ref="R?"  Part="1" 
AR Path="/5D3754B9/5D3B3B18" Ref="R30"  Part="1" 
F 0 "R30" V 2000 1100 50  0000 C CNN
F 1 "4k7" V 2000 1250 50  0000 C CNN
F 2 "Resistor_SMD:R_0805_2012Metric_Pad1.15x1.40mm_HandSolder" V 2030 1200 50  0001 C CNN
F 3 "~" H 2100 1200 50  0001 C CNN
	1    2100 1200
	0    1    -1   0   
$EndComp
Text Label 5100 1450 0    50   ~ 0
Sound_Analog
Text Label 1950 1200 2    50   ~ 0
Sound_PWM
Wire Wire Line
	1150 1100 1350 1100
$Comp
L power:+5V #PWR?
U 1 1
P 1150 1100
AR Path="/5D3B3B21" Ref="#PWR?"  Part="1" 
AR Path="/5D3754B9/5D3B3B21" Ref="#PWR0104"  Part="1" 
F 0 "#PWR0104" H 1150 950 50  0001 C CNN
F 1 "+5V" H 1165 1273 50  0000 C CNN
F 2 "" H 1150 1100 50  0001 C CNN
F 3 "" H 1150 1100 50  0001 C CNN
	1    1150 1100
	1    0    0    -1  
$EndComp
Wire Wire Line
	1150 1700 950  1700
$Comp
L power:GND #PWR?
U 1 1
P 1150 1700
AR Path="/5D3B3B28" Ref="#PWR?"  Part="1" 
AR Path="/5D3754B9/5D3B3B28" Ref="#PWR0106"  Part="1" 
F 0 "#PWR0106" H 1150 1450 50  0001 C CNN
F 1 "GND" H 1155 1527 50  0001 C CNN
F 2 "" H 1150 1700 50  0001 C CNN
F 3 "" H 1150 1700 50  0001 C CNN
	1    1150 1700
	1    0    0    -1  
$EndComp
Wire Wire Line
	1350 1550 1350 1700
Connection ~ 1150 1700
Wire Wire Line
	1350 1700 1150 1700
Wire Wire Line
	1350 1100 1350 1250
Connection ~ 1150 1100
Wire Wire Line
	950  1100 1150 1100
$Comp
L Device:C C?
U 1 1
P 1350 1400
AR Path="/5D3B3B34" Ref="C?"  Part="1" 
AR Path="/5D3754B9/5D3B3B34" Ref="C18"  Part="1" 
F 0 "C18" H 1465 1446 50  0000 L CNN
F 1 "0.1uF" H 1465 1355 50  0000 L CNN
F 2 "Capacitor_SMD:C_0805_2012Metric_Pad1.15x1.40mm_HandSolder" H 1388 1250 50  0001 C CNN
F 3 "~" H 1350 1400 50  0001 C CNN
	1    1350 1400
	1    0    0    -1  
$EndComp
$Comp
L Amplifier_Operational:LM358 U?
U 1 1
P 2750 1300
AR Path="/5D3B3B3A" Ref="U?"  Part="1" 
AR Path="/5D3754B9/5D3B3B3A" Ref="U9"  Part="1" 
F 0 "U9" H 2900 1200 50  0000 C CNN
F 1 "LM358" H 2850 1100 50  0000 C CNN
F 2 "Package_SO:SOIC-8_3.9x4.9mm_P1.27mm" H 2750 1300 50  0001 C CNN
F 3 "http://www.ti.com/lit/ds/symlink/lm2904-n.pdf" H 2750 1300 50  0001 C CNN
	1    2750 1300
	1    0    0    -1  
$EndComp
Connection ~ 3050 1300
Wire Wire Line
	3050 1600 3050 1300
Wire Wire Line
	2450 1600 3050 1600
Wire Wire Line
	2450 1400 2450 1600
$Comp
L Amplifier_Operational:LM358 U?
U 3 1
P 1050 1400
AR Path="/5D3B3B44" Ref="U?"  Part="3" 
AR Path="/5D3754B9/5D3B3B44" Ref="U9"  Part="3" 
F 0 "U9" H 1008 1446 50  0000 L CNN
F 1 "LM358" H 1008 1355 50  0000 L CNN
F 2 "" H 1050 1400 50  0001 C CNN
F 3 "http://www.ti.com/lit/ds/symlink/lm2904-n.pdf" H 1050 1400 50  0001 C CNN
	3    1050 1400
	1    0    0    -1  
$EndComp
Connection ~ 4500 1550
$Comp
L Amplifier_Operational:LM358 U?
U 2 1
P 4800 1450
AR Path="/5D3B3B4B" Ref="U?"  Part="2" 
AR Path="/5D3754B9/5D3B3B4B" Ref="U9"  Part="2" 
F 0 "U9" H 5000 1350 50  0000 C CNN
F 1 "LM358" H 4950 1250 50  0000 C CNN
F 2 "" H 4800 1450 50  0001 C CNN
F 3 "http://www.ti.com/lit/ds/symlink/lm2904-n.pdf" H 4800 1450 50  0001 C CNN
	2    4800 1450
	1    0    0    -1  
$EndComp
$Comp
L Transistor_FET:TP0610T Q?
U 1 1
P 4650 2700
AR Path="/5D1677D4" Ref="Q?"  Part="1" 
AR Path="/5D3754B9/5D1677D4" Ref="Q8"  Part="1" 
F 0 "Q8" H 4856 2700 50  0000 L CNN
F 1 "TP0610T" H 4856 2655 50  0001 L CNN
F 2 "Package_TO_SOT_SMD:SOT-23" H 4850 2625 50  0001 L CIN
F 3 "http://www.vishay.com/docs/70209/70209.pdf" H 4650 2700 50  0001 L CNN
	1    4650 2700
	1    0    0    1   
$EndComp
Wire Wire Line
	4750 2900 5350 2900
Wire Wire Line
	5350 2900 5350 3000
Connection ~ 4750 2900
$Comp
L Device:R R?
U 1 1
P 4600 2500
AR Path="/5D192350" Ref="R?"  Part="1" 
AR Path="/5D3754B9/5D192350" Ref="R47"  Part="1" 
F 0 "R47" V 4700 2400 50  0000 C CNN
F 1 "47k" V 4700 2550 50  0000 C CNN
F 2 "Resistor_SMD:R_0805_2012Metric_Pad1.15x1.40mm_HandSolder" V 4530 2500 50  0001 C CNN
F 3 "~" H 4600 2500 50  0001 C CNN
	1    4600 2500
	0    1    -1   0   
$EndComp
Wire Wire Line
	4450 2700 4450 2500
Wire Wire Line
	4750 2450 4750 2500
Connection ~ 4750 2500
Text HLabel 4350 2700 0    50   Input ~ 0
BuzzerEnable
Wire Wire Line
	4350 2700 4450 2700
Connection ~ 4450 2700
Text Label 5000 2900 0    50   ~ 0
BuzzerPower
Text Label 2100 2700 2    50   ~ 0
BuzzerPower
$Comp
L Device:R R?
U 1 1
P 4500 6700
AR Path="/5D16CC39" Ref="R?"  Part="1" 
AR Path="/5D3754B9/5D16CC39" Ref="R48"  Part="1" 
F 0 "R48" H 4600 6650 50  0000 C CNN
F 1 "10k" H 4625 6725 50  0000 C CNN
F 2 "Resistor_SMD:R_0805_2012Metric_Pad1.15x1.40mm_HandSolder" V 4430 6700 50  0001 C CNN
F 3 "~" H 4500 6700 50  0001 C CNN
	1    4500 6700
	1    0    0    1   
$EndComp
$Comp
L power:GND #PWR?
U 1 1
P 4500 6850
AR Path="/5D16D2F2" Ref="#PWR?"  Part="1" 
AR Path="/5D3754B9/5D16D2F2" Ref="#PWR0140"  Part="1" 
F 0 "#PWR0140" H 4500 6600 50  0001 C CNN
F 1 "GND" H 4505 6677 50  0001 C CNN
F 2 "" H 4500 6850 50  0001 C CNN
F 3 "" H 4500 6850 50  0001 C CNN
	1    4500 6850
	1    0    0    -1  
$EndComp
Wire Wire Line
	4650 6550 4500 6550
$EndSCHEMATC
